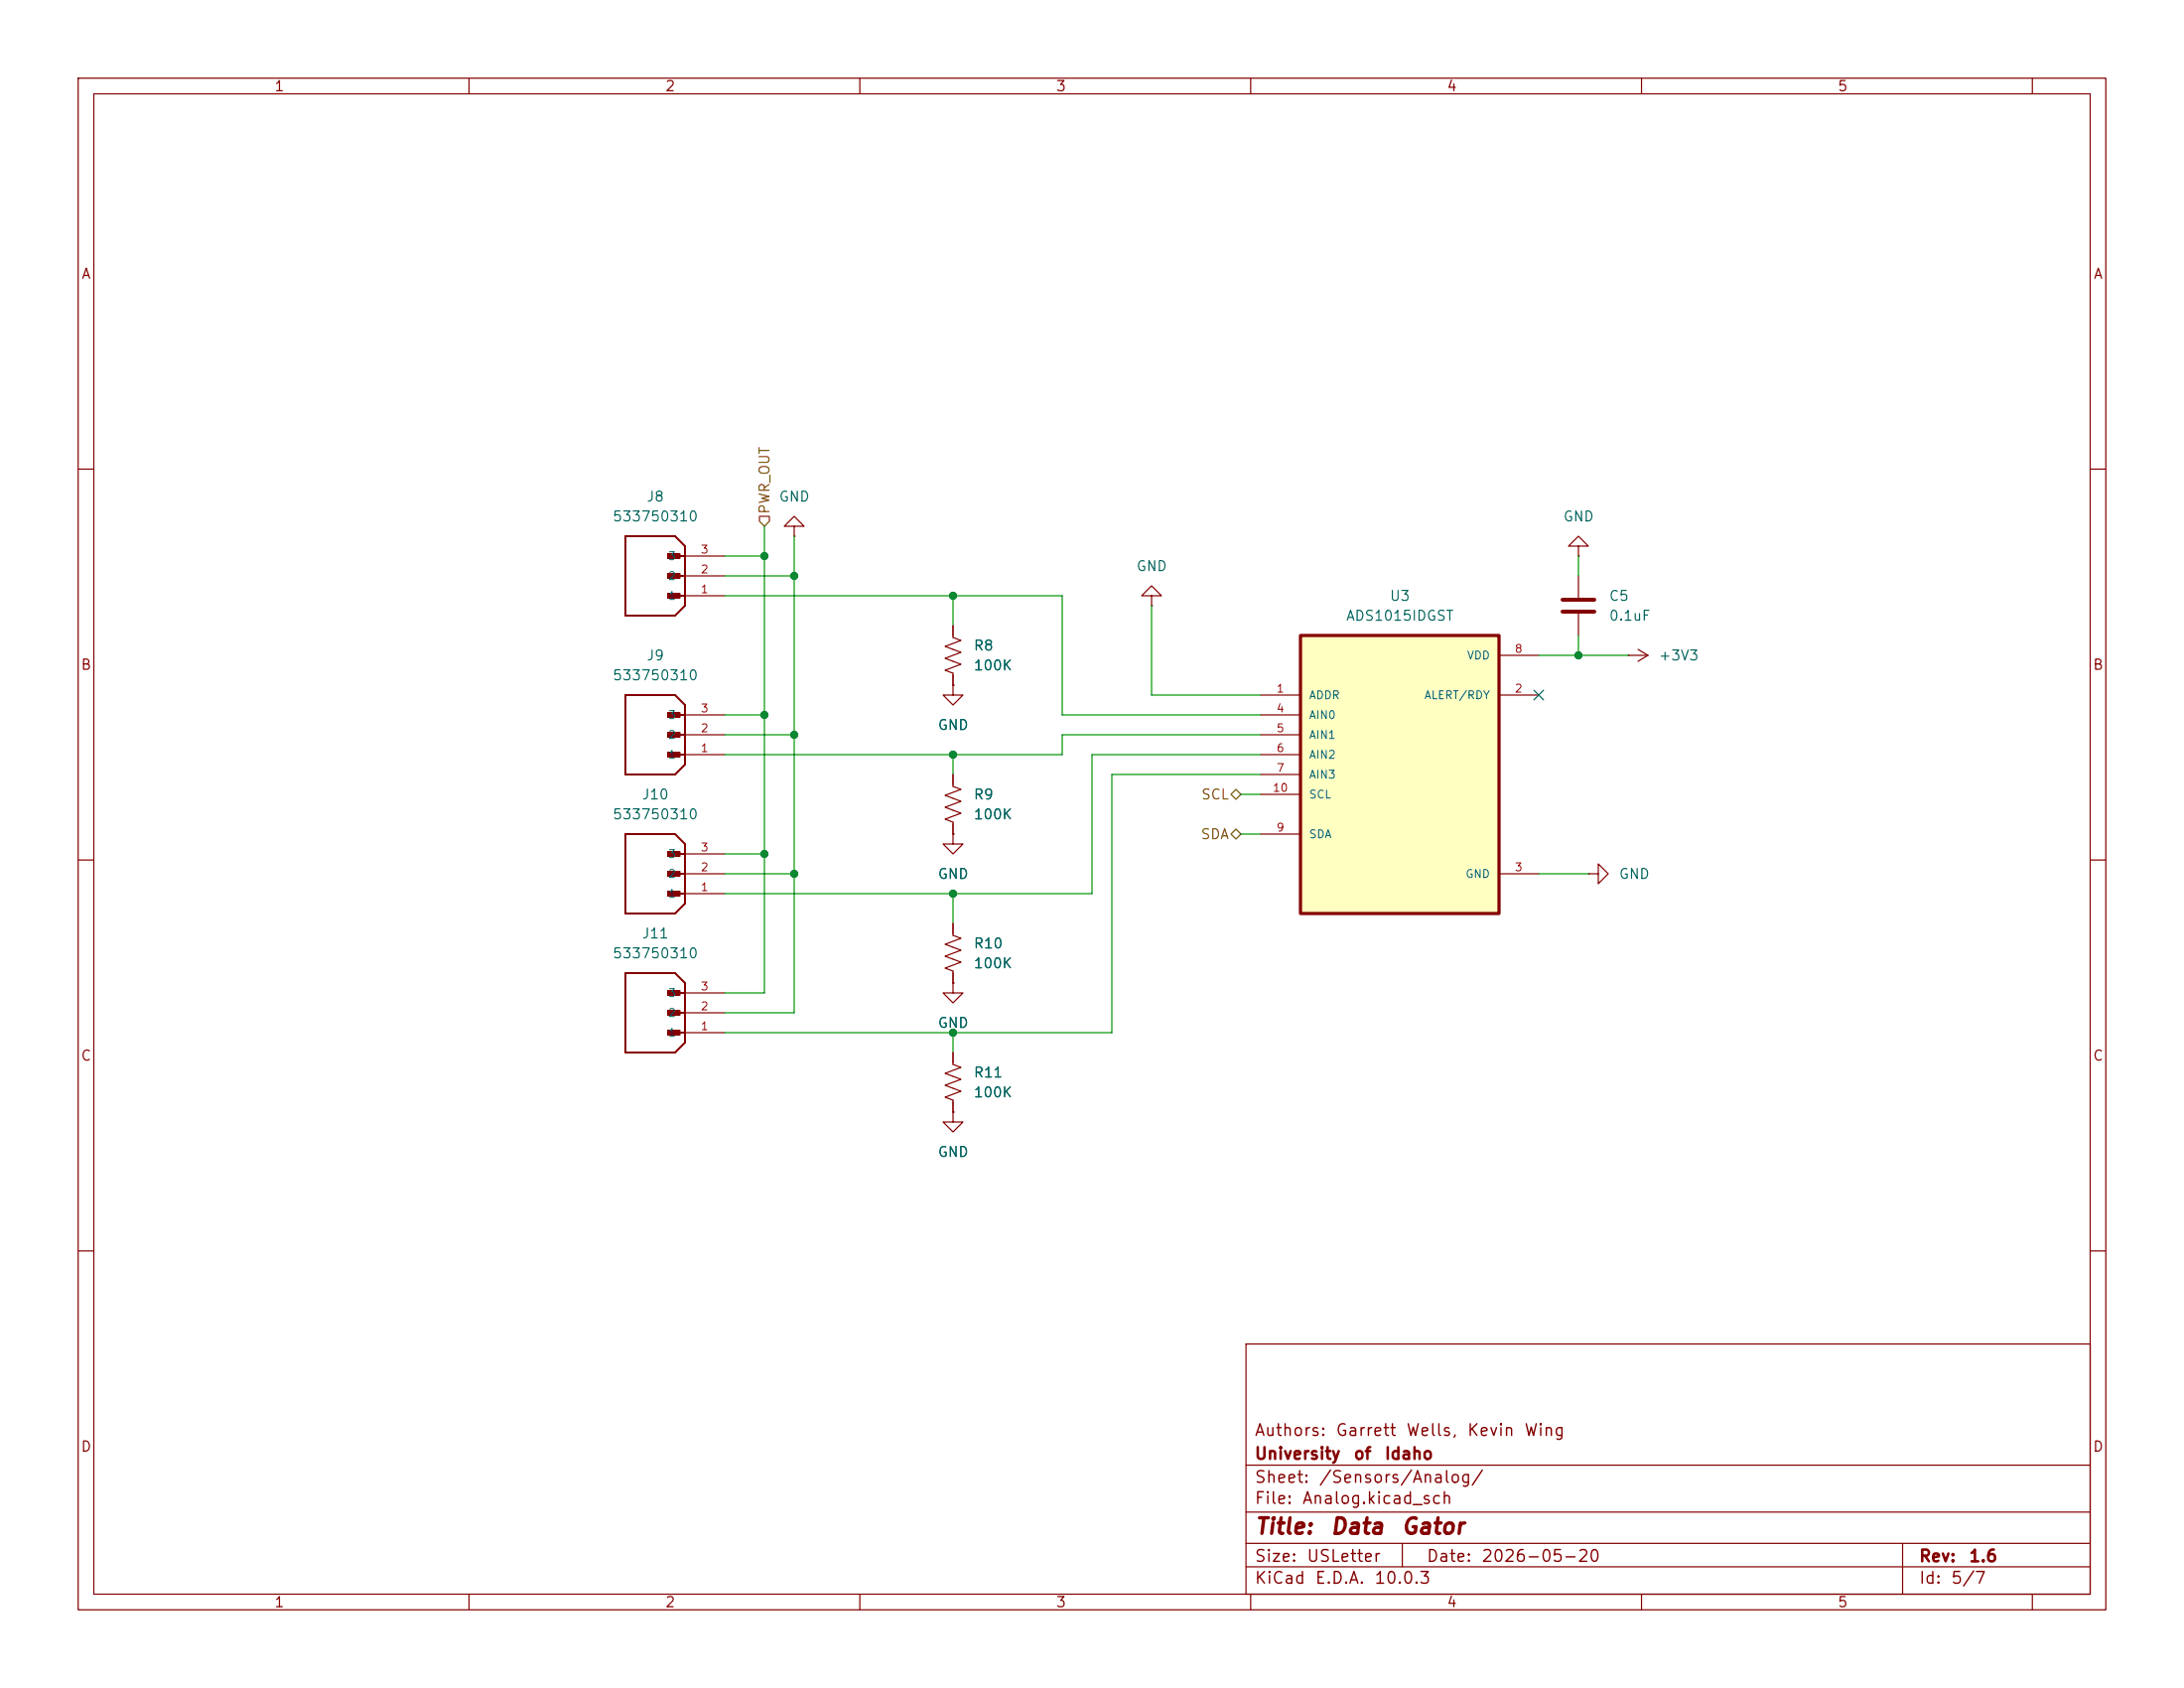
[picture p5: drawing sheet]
(kicad_sch
 (version 20260306)
 (generator "eeschema")
 (generator_version "10.0")
 (paper "USLetter")
 (title_block
  (title "Data Gator")
  (date "2026-05-20")
  (rev "1.6")
  (company "University of Idaho")
  (comment 1 "Authors: Garrett Wells, Kevin Wing"))
 (lib_symbols
  (symbol "533750310:533750310"
   (pin_names
    (offset 1.016)) (exclude_from_sim no) (in_bom yes) (on_board yes)
   (in_pos_files yes)
   (duplicate_pin_numbers_are_jumpers no)
   (property "Reference" "J" (at 0 6.35 0) (show_name no) (do_not_autoplace no) (effects (font (size 1.27 1.27)) (justify left bottom)))
   (property "Value" "533750310" (at 0 -7.62 0) (show_name no) (do_not_autoplace no) (effects (font (size 1.27 1.27)) (justify left bottom)))
   (property "Footprint" "533750310:MOLEX_533750310" (at 0 0 0) (show_name no) (do_not_autoplace no) (hide yes) (effects (font (size 1.27 1.27)) (justify bottom)))
   (property "Datasheet" "" (at 0 0 0) (show_name no) (do_not_autoplace no) (hide yes) (effects (font (size 1.27 1.27))))
   (property "Description" "" (at 0 0 0) (show_name no) (do_not_autoplace no) (hide yes) (effects (font (size 1.27 1.27))))
   (property "PARTREV" "C" (at 0 0 0) (show_name no) (do_not_autoplace no) (hide yes) (effects (font (size 1.27 1.27)) (justify bottom)))
   (property "STANDARD" "Manufacturer Recommendations" (at 0 0 0) (show_name no) (do_not_autoplace no) (hide yes) (effects (font (size 1.27 1.27)) (justify bottom)))
   (property "MAXIMUM_PACKAGE_HEIGHT" "11.75 mm" (at 0 0 0) (show_name no) (do_not_autoplace no) (hide yes) (effects (font (size 1.27 1.27)) (justify bottom)))
   (property "MANUFACTURER" "Molex" (at 0 0 0) (show_name no) (do_not_autoplace no) (hide yes) (effects (font (size 1.27 1.27)) (justify bottom)))
   (symbol "533750310_0_0"
    (polyline (pts (xy 0 3.81) (xy 0 -3.81)) (stroke (width 0.254) (type default)) (fill (type none)))
    (polyline (pts (xy 0 3.81) (xy 1.27 5.08)) (stroke (width 0.254) (type default)) (fill (type none)))
    (polyline (pts (xy 0 2.54) (xy 1.905 2.54)) (stroke (width 0.254) (type default)) (fill (type none)))
    (polyline (pts (xy 0 0) (xy 1.905 0)) (stroke (width 0.254) (type default)) (fill (type none)))
    (polyline (pts (xy 0 -2.54) (xy 1.905 -2.54)) (stroke (width 0.254) (type default)) (fill (type none)))
    (polyline (pts (xy 0 -3.81) (xy 1.27 -5.08)) (stroke (width 0.254) (type default)) (fill (type none)))
    (rectangle (start 0.635 2.2225) (end 2.2225 2.8575) (stroke (width 0.1) (type default)) (fill (type outline)))
    (rectangle (start 0.635 -0.3175) (end 2.2225 0.3175) (stroke (width 0.1) (type default)) (fill (type outline)))
    (rectangle (start 0.635 -2.8575) (end 2.2225 -2.2225) (stroke (width 0.1) (type default)) (fill (type outline)))
    (polyline (pts (xy 1.27 -5.08) (xy 7.62 -5.08)) (stroke (width 0.254) (type default)) (fill (type none)))
    (polyline (pts (xy 7.62 5.08) (xy 1.27 5.08)) (stroke (width 0.254) (type default)) (fill (type none)))
    (polyline (pts (xy 7.62 -5.08) (xy 7.62 5.08)) (stroke (width 0.254) (type default)) (fill (type none)))
    (pin passive line (at -5.08 2.54 0) (length 5.08) (name "1" (effects (font (size 1.016 1.016)))) (number "1" (effects (font (size 1.016 1.016)))))
    (pin passive line (at -5.08 0 0) (length 5.08) (name "2" (effects (font (size 1.016 1.016)))) (number "2" (effects (font (size 1.016 1.016)))))
    (pin passive line (at -5.08 -2.54 0) (length 5.08) (name "3" (effects (font (size 1.016 1.016)))) (number "3" (effects (font (size 1.016 1.016))))))
   (embedded_fonts no))
  (symbol "ADS1015IDGST:ADS1015IDGST"
   (pin_names
    (offset 1.016)) (exclude_from_sim no) (in_bom yes) (on_board yes)
   (in_pos_files yes)
   (duplicate_pin_numbers_are_jumpers no)
   (property "Reference" "U" (at -12.7 18.78 0) (show_name no) (do_not_autoplace no) (effects (font (size 1.27 1.27)) (justify left bottom)))
   (property "Value" "ADS1015IDGST" (at -12.7 -21.78 0) (show_name no) (do_not_autoplace no) (effects (font (size 1.27 1.27)) (justify left bottom)))
   (property "Footprint" "ADS1015IDGST:SOP50P490X110-10N" (at 0 0 0) (show_name no) (do_not_autoplace no) (hide yes) (effects (font (size 1.27 1.27)) (justify bottom)))
   (property "Datasheet" "" (at 0 0 0) (show_name no) (do_not_autoplace no) (hide yes) (effects (font (size 1.27 1.27))))
   (property "Description" "" (at 0 0 0) (show_name no) (do_not_autoplace no) (hide yes) (effects (font (size 1.27 1.27))))
   (property "MF" "Texas Instruments" (at 0 0 0) (show_name no) (do_not_autoplace no) (hide yes) (effects (font (size 1.27 1.27)) (justify bottom)))
   (property "Description_1" "12-bit, 3.3-kSPS, 4-channel, delta-sigma ADC with PGA, oscillator, VREF, comparator and I2C" (at 0 0 0) (show_name no) (do_not_autoplace no) (hide yes) (effects (font (size 1.27 1.27)) (justify bottom)))
   (property "Package" "VSSOP-10 Texas Instruments" (at 0 0 0) (show_name no) (do_not_autoplace no) (hide yes) (effects (font (size 1.27 1.27)) (justify bottom)))
   (property "Price" "None" (at 0 0 0) (show_name no) (do_not_autoplace no) (hide yes) (effects (font (size 1.27 1.27)) (justify bottom)))
   (property "SnapEDA_Link" "https://www.snapeda.com/parts/ADS1015IDGST/Texas+Instruments/view-part/?ref=snap" (at 0 0 0) (show_name no) (do_not_autoplace no) (hide yes) (effects (font (size 1.27 1.27)) (justify bottom)))
   (property "MP" "ADS1015IDGST" (at 0 0 0) (show_name no) (do_not_autoplace no) (hide yes) (effects (font (size 1.27 1.27)) (justify bottom)))
   (property "Availability" "In Stock" (at 0 0 0) (show_name no) (do_not_autoplace no) (hide yes) (effects (font (size 1.27 1.27)) (justify bottom)))
   (property "Check_prices" "https://www.snapeda.com/parts/ADS1015IDGST/Texas+Instruments/view-part/?ref=eda" (at 0 0 0) (show_name no) (do_not_autoplace no) (hide yes) (effects (font (size 1.27 1.27)) (justify bottom)))
   (symbol "ADS1015IDGST_0_0"
    (rectangle (start -12.7 -17.78) (end 12.7 17.78) (stroke (width 0.41) (type default)) (fill (type background)))
    (pin input line (at -17.78 10.16 0) (length 5.08) (name "ADDR" (effects (font (size 1.016 1.016)))) (number "1" (effects (font (size 1.016 1.016)))))
    (pin output line (at 17.78 10.16 180) (length 5.08) (name "ALERT/RDY" (effects (font (size 1.016 1.016)))) (number "2" (effects (font (size 1.016 1.016)))))
    (pin power_in line (at 17.78 -12.7 180) (length 5.08) (name "GND" (effects (font (size 1.016 1.016)))) (number "3" (effects (font (size 1.016 1.016)))))
    (pin input line (at -17.78 7.62 0) (length 5.08) (name "AIN0" (effects (font (size 1.016 1.016)))) (number "4" (effects (font (size 1.016 1.016)))))
    (pin input line (at -17.78 5.08 0) (length 5.08) (name "AIN1" (effects (font (size 1.016 1.016)))) (number "5" (effects (font (size 1.016 1.016)))))
    (pin input line (at -17.78 2.54 0) (length 5.08) (name "AIN2" (effects (font (size 1.016 1.016)))) (number "6" (effects (font (size 1.016 1.016)))))
    (pin input line (at -17.78 0 0) (length 5.08) (name "AIN3" (effects (font (size 1.016 1.016)))) (number "7" (effects (font (size 1.016 1.016)))))
    (pin power_in line (at 17.78 15.24 180) (length 5.08) (name "VDD" (effects (font (size 1.016 1.016)))) (number "8" (effects (font (size 1.016 1.016)))))
    (pin bidirectional line (at -17.78 -7.62 0) (length 5.08) (name "SDA" (effects (font (size 1.016 1.016)))) (number "9" (effects (font (size 1.016 1.016)))))
    (pin input line (at -17.78 -2.54 0) (length 5.08) (name "SCL" (effects (font (size 1.016 1.016)))) (number "10" (effects (font (size 1.016 1.016))))))
   (embedded_fonts no))
  (symbol "Device:C"
   (pin_numbers (hide yes))
   (pin_names
    (offset 0.254)) (exclude_from_sim no) (in_bom yes) (on_board yes)
   (in_pos_files yes)
   (duplicate_pin_numbers_are_jumpers no)
   (property "Reference" "C" (at 0.635 2.54 0) (show_name no) (do_not_autoplace no) (effects (font (size 1.27 1.27)) (justify left)))
   (property "Value" "C" (at 0.635 -2.54 0) (show_name no) (do_not_autoplace no) (effects (font (size 1.27 1.27)) (justify left)))
   (property "Footprint" "" (at 0.9652 -3.81 0) (show_name no) (do_not_autoplace no) (hide yes) (effects (font (size 1.27 1.27))))
   (property "Datasheet" "" (at 0 0 0) (show_name no) (do_not_autoplace no) (hide yes) (effects (font (size 1.27 1.27))))
   (property "Description" "Unpolarized capacitor" (at 0 0 0) (show_name no) (do_not_autoplace no) (hide yes) (effects (font (size 1.27 1.27))))
   (symbol "C_0_1"
    (polyline (pts (xy -2.032 0.762) (xy 2.032 0.762)) (stroke (width 0.508) (type default)) (fill (type none)))
    (polyline (pts (xy -2.032 -0.762) (xy 2.032 -0.762)) (stroke (width 0.508) (type default)) (fill (type none))))
   (symbol "C_1_1"
    (pin passive line (at 0 3.81 270) (length 2.794) (name "" (effects (font (size 1.27 1.27)))) (number "1" (effects (font (size 1.27 1.27)))))
    (pin passive line (at 0 -3.81 90) (length 2.794) (name "" (effects (font (size 1.27 1.27)))) (number "2" (effects (font (size 1.27 1.27))))))
   (embedded_fonts no))
  (symbol "Device:R_US"
   (pin_numbers (hide yes))
   (pin_names
    (offset 0)) (exclude_from_sim no) (in_bom yes) (on_board yes)
   (in_pos_files yes)
   (duplicate_pin_numbers_are_jumpers no)
   (property "Reference" "R" (at 2.54 0 90) (show_name no) (do_not_autoplace no) (effects (font (size 1.27 1.27))))
   (property "Value" "R_US" (at -2.54 0 90) (show_name no) (do_not_autoplace no) (effects (font (size 1.27 1.27))))
   (property "Footprint" "" (at 1.016 -0.254 90) (show_name no) (do_not_autoplace no) (hide yes) (effects (font (size 1.27 1.27))))
   (property "Datasheet" "" (at 0 0 0) (show_name no) (do_not_autoplace no) (hide yes) (effects (font (size 1.27 1.27))))
   (property "Description" "Resistor, US symbol" (at 0 0 0) (show_name no) (do_not_autoplace no) (hide yes) (effects (font (size 1.27 1.27))))
   (symbol "R_US_0_1"
    (polyline (pts (xy 0 2.286) (xy 0 2.54)) (stroke (width 0) (type default)) (fill (type none)))
    (polyline (pts (xy 0 2.286) (xy 1.016 1.905) (xy 0 1.524) (xy -1.016 1.143) (xy 0 0.762)) (stroke (width 0) (type default)) (fill (type none)))
    (polyline (pts (xy 0 0.762) (xy 1.016 0.381) (xy 0 0) (xy -1.016 -0.381) (xy 0 -0.762)) (stroke (width 0) (type default)) (fill (type none)))
    (polyline (pts (xy 0 -0.762) (xy 1.016 -1.143) (xy 0 -1.524) (xy -1.016 -1.905) (xy 0 -2.286)) (stroke (width 0) (type default)) (fill (type none)))
    (polyline (pts (xy 0 -2.286) (xy 0 -2.54)) (stroke (width 0) (type default)) (fill (type none))))
   (symbol "R_US_1_1"
    (pin passive line (at 0 3.81 270) (length 1.27) (name "" (effects (font (size 1.27 1.27)))) (number "1" (effects (font (size 1.27 1.27)))))
    (pin passive line (at 0 -3.81 90) (length 1.27) (name "" (effects (font (size 1.27 1.27)))) (number "2" (effects (font (size 1.27 1.27))))))
   (embedded_fonts no))
  (symbol "power:+3V3"
   (power global)
   (pin_numbers (hide yes))
   (pin_names
    (offset 0) (hide yes)) (exclude_from_sim no) (in_bom yes) (on_board yes)
   (in_pos_files yes)
   (duplicate_pin_numbers_are_jumpers no)
   (property "Reference" "#PWR" (at 0 -3.81 0) (show_name no) (do_not_autoplace no) (hide yes) (effects (font (size 1.27 1.27))))
   (property "Value" "+3V3" (at 0 3.556 0) (show_name no) (do_not_autoplace no) (effects (font (size 1.27 1.27))))
   (property "Footprint" "" (at 0 0 0) (show_name no) (do_not_autoplace no) (hide yes) (effects (font (size 1.27 1.27))))
   (property "Datasheet" "" (at 0 0 0) (show_name no) (do_not_autoplace no) (hide yes) (effects (font (size 1.27 1.27))))
   (property "Description" "Power symbol creates a global label with name \"+3V3\"" (at 0 0 0) (show_name no) (do_not_autoplace no) (hide yes) (effects (font (size 1.27 1.27))))
   (symbol "+3V3_0_1"
    (polyline (pts (xy -0.762 1.27) (xy 0 2.54)) (stroke (width 0) (type default)) (fill (type none)))
    (polyline (pts (xy 0 2.54) (xy 0.762 1.27)) (stroke (width 0) (type default)) (fill (type none)))
    (polyline (pts (xy 0 0) (xy 0 2.54)) (stroke (width 0) (type default)) (fill (type none))))
   (symbol "+3V3_1_1"
    (pin power_in line (at 0 0 90) (length 0) (name "" (effects (font (size 1.27 1.27)))) (number "1" (effects (font (size 1.27 1.27))))))
   (embedded_fonts no))
  (symbol "power:GND"
   (power global)
   (pin_numbers (hide yes))
   (pin_names
    (offset 0) (hide yes)) (exclude_from_sim no) (in_bom yes) (on_board yes)
   (in_pos_files yes)
   (duplicate_pin_numbers_are_jumpers no)
   (property "Reference" "#PWR" (at 0 -6.35 0) (show_name no) (do_not_autoplace no) (hide yes) (effects (font (size 1.27 1.27))))
   (property "Value" "GND" (at 0 -3.81 0) (show_name no) (do_not_autoplace no) (effects (font (size 1.27 1.27))))
   (property "Footprint" "" (at 0 0 0) (show_name no) (do_not_autoplace no) (hide yes) (effects (font (size 1.27 1.27))))
   (property "Datasheet" "" (at 0 0 0) (show_name no) (do_not_autoplace no) (hide yes) (effects (font (size 1.27 1.27))))
   (property "Description" "Power symbol creates a global label with name \"GND\" , ground" (at 0 0 0) (show_name no) (do_not_autoplace no) (hide yes) (effects (font (size 1.27 1.27))))
   (symbol "GND_0_1"
    (polyline (pts (xy 0 0) (xy 0 -1.27) (xy 1.27 -1.27) (xy 0 -2.54) (xy -1.27 -1.27) (xy 0 -1.27)) (stroke (width 0) (type default)) (fill (type none))))
   (symbol "GND_1_1"
    (pin power_in line (at 0 0 270) (length 0) (name "" (effects (font (size 1.27 1.27)))) (number "1" (effects (font (size 1.27 1.27))))))
   (embedded_fonts no)))
 (junction
  (at 97.79 71.12)
  (diameter 0)
  (color 0 0 0 0))
 (junction
  (at 101.6 93.98)
  (diameter 0)
  (color 0 0 0 0))
 (junction
  (at 201.93 83.82)
  (diameter 0)
  (color 0 0 0 0))
 (junction
  (at 97.79 91.44)
  (diameter 0)
  (color 0 0 0 0))
 (junction
  (at 121.92 76.2)
  (diameter 0)
  (color 0 0 0 0))
 (junction
  (at 101.6 111.76)
  (diameter 0)
  (color 0 0 0 0))
 (junction
  (at 101.6 73.66)
  (diameter 0)
  (color 0 0 0 0))
 (junction
  (at 121.92 114.3)
  (diameter 0)
  (color 0 0 0 0))
 (junction
  (at 121.92 96.52)
  (diameter 0)
  (color 0 0 0 0))
 (junction
  (at 97.79 109.22)
  (diameter 0)
  (color 0 0 0 0))
 (junction
  (at 121.92 132.08)
  (diameter 0)
  (color 0 0 0 0))
 (no_connect
  (at 196.85 88.9))
 (wire
  (pts (xy 196.85 83.82) (xy 201.93 83.82))
  (stroke (width 0) (type default)))
 (wire
  (pts (xy 135.89 96.52) (xy 121.92 96.52))
  (stroke (width 0) (type default)))
 (wire
  (pts (xy 139.7 96.52) (xy 161.29 96.52))
  (stroke (width 0) (type default)))
 (wire
  (pts (xy 121.92 114.3) (xy 121.92 118.11))
  (stroke (width 0) (type default)))
 (wire
  (pts (xy 121.92 96.52) (xy 92.71 96.52))
  (stroke (width 0) (type default)))
 (wire
  (pts (xy 121.92 132.08) (xy 92.71 132.08))
  (stroke (width 0) (type default)))
 (wire
  (pts (xy 97.79 71.12) (xy 97.79 91.44))
  (stroke (width 0) (type default)))
 (wire
  (pts (xy 101.6 93.98) (xy 92.71 93.98))
  (stroke (width 0) (type default)))
 (wire
  (pts (xy 101.6 68.58) (xy 101.6 73.66))
  (stroke (width 0) (type default)))
 (wire
  (pts (xy 101.6 111.76) (xy 101.6 93.98))
  (stroke (width 0) (type default)))
 (wire
  (pts (xy 135.89 76.2) (xy 121.92 76.2))
  (stroke (width 0) (type default)))
 (wire
  (pts (xy 158.75 101.6) (xy 161.29 101.6))
  (stroke (width 0) (type default)))
 (wire
  (pts (xy 121.92 132.08) (xy 121.92 134.62))
  (stroke (width 0) (type default)))
 (wire
  (pts (xy 201.93 81.28) (xy 201.93 83.82))
  (stroke (width 0) (type default)))
 (wire
  (pts (xy 121.92 114.3) (xy 92.71 114.3))
  (stroke (width 0) (type default)))
 (wire
  (pts (xy 142.24 132.08) (xy 121.92 132.08))
  (stroke (width 0) (type default)))
 (wire
  (pts (xy 142.24 99.06) (xy 142.24 132.08))
  (stroke (width 0) (type default)))
 (wire
  (pts (xy 92.71 91.44) (xy 97.79 91.44))
  (stroke (width 0) (type default)))
 (wire
  (pts (xy 92.71 129.54) (xy 101.6 129.54))
  (stroke (width 0) (type default)))
 (wire
  (pts (xy 121.92 96.52) (xy 121.92 99.06))
  (stroke (width 0) (type default)))
 (wire
  (pts (xy 135.89 93.98) (xy 135.89 96.52))
  (stroke (width 0) (type default)))
 (wire
  (pts (xy 97.79 91.44) (xy 97.79 109.22))
  (stroke (width 0) (type default)))
 (wire
  (pts (xy 147.32 88.9) (xy 147.32 77.47))
  (stroke (width 0) (type default)))
 (wire
  (pts (xy 97.79 127) (xy 92.71 127))
  (stroke (width 0) (type default)))
 (wire
  (pts (xy 142.24 99.06) (xy 161.29 99.06))
  (stroke (width 0) (type default)))
 (wire
  (pts (xy 92.71 111.76) (xy 101.6 111.76))
  (stroke (width 0) (type default)))
 (wire
  (pts (xy 147.32 88.9) (xy 161.29 88.9))
  (stroke (width 0) (type default)))
 (wire
  (pts (xy 92.71 73.66) (xy 101.6 73.66))
  (stroke (width 0) (type default)))
 (wire
  (pts (xy 201.93 83.82) (xy 208.28 83.82))
  (stroke (width 0) (type default)))
 (wire
  (pts (xy 92.71 109.22) (xy 97.79 109.22))
  (stroke (width 0) (type default)))
 (wire
  (pts (xy 139.7 96.52) (xy 139.7 114.3))
  (stroke (width 0) (type default)))
 (wire
  (pts (xy 201.93 71.12) (xy 201.93 73.66))
  (stroke (width 0) (type default)))
 (wire
  (pts (xy 139.7 114.3) (xy 121.92 114.3))
  (stroke (width 0) (type default)))
 (wire
  (pts (xy 101.6 73.66) (xy 101.6 93.98))
  (stroke (width 0) (type default)))
 (wire
  (pts (xy 121.92 76.2) (xy 92.71 76.2))
  (stroke (width 0) (type default)))
 (wire
  (pts (xy 92.71 71.12) (xy 97.79 71.12))
  (stroke (width 0) (type default)))
 (wire
  (pts (xy 97.79 109.22) (xy 97.79 127))
  (stroke (width 0) (type default)))
 (wire
  (pts (xy 158.75 106.68) (xy 161.29 106.68))
  (stroke (width 0) (type default)))
 (wire
  (pts (xy 101.6 129.54) (xy 101.6 111.76))
  (stroke (width 0) (type default)))
 (wire
  (pts (xy 135.89 91.44) (xy 135.89 76.2))
  (stroke (width 0) (type default)))
 (wire
  (pts (xy 97.79 67.31) (xy 97.79 71.12))
  (stroke (width 0) (type default)))
 (wire
  (pts (xy 135.89 93.98) (xy 161.29 93.98))
  (stroke (width 0) (type default)))
 (wire
  (pts (xy 121.92 76.2) (xy 121.92 80.01))
  (stroke (width 0) (type default)))
 (wire
  (pts (xy 196.85 111.76) (xy 203.2 111.76))
  (stroke (width 0) (type default)))
 (wire
  (pts (xy 135.89 91.44) (xy 161.29 91.44))
  (stroke (width 0) (type default)))
 (hierarchical_label "SCL"
  (shape bidirectional)
  (at 158.75 101.6 180)
  (effects (font (size 1.27 1.27)) (justify right)))
 (hierarchical_label "PWR_OUT"
  (shape input)
  (at 97.79 67.31 90)
  (effects (font (size 1.27 1.27)) (justify left)))
 (hierarchical_label "SDA"
  (shape bidirectional)
  (at 158.75 106.68 180)
  (effects (font (size 1.27 1.27)) (justify right)))
 (symbol
  (lib_id "533750310:533750310")
  (at 87.63 93.98 180)
  (unit 1)
  (body_style 1)
  (exclude_from_sim no)
  (in_bom yes)
  (on_board yes)
  (in_pos_files yes)
  (dnp no)
  (fields_autoplaced yes)
  (property "Reference" "J9" (at 83.82 83.82 0) (show_name no) (do_not_autoplace no) (effects (font (size 1.27 1.27))))
  (property "Value" "533750310" (at 83.82 86.36 0) (show_name no) (do_not_autoplace no) (effects (font (size 1.27 1.27))))
  (property "Footprint" "533750310:MOLEX_533750310" (at 87.63 93.98 0) (hide yes) (show_name no) (do_not_autoplace no) (effects (font (size 1.27 1.27)) (justify bottom)))
  (property "Datasheet" "" (at 87.63 93.98 0) (hide yes) (show_name no) (do_not_autoplace no) (effects (font (size 1.27 1.27))))
  (property "Description" "" (at 87.63 93.98 0) (hide yes) (show_name no) (do_not_autoplace no) (effects (font (size 1.27 1.27))))
  (property "PARTREV" "C" (at 87.63 93.98 0) (hide yes) (show_name no) (do_not_autoplace no) (effects (font (size 1.27 1.27)) (justify bottom)))
  (property "STANDARD" "Manufacturer Recommendations" (at 87.63 93.98 0) (hide yes) (show_name no) (do_not_autoplace no) (effects (font (size 1.27 1.27)) (justify bottom)))
  (property "MAXIMUM_PACKAGE_HEIGHT" "11.75 mm" (at 87.63 93.98 0) (hide yes) (show_name no) (do_not_autoplace no) (effects (font (size 1.27 1.27)) (justify bottom)))
  (property "MANUFACTURER" "Molex" (at 87.63 93.98 0) (hide yes) (show_name no) (do_not_autoplace no) (effects (font (size 1.27 1.27)) (justify bottom)))
  (pin "2")
  (pin "1")
  (pin "3"))
 (symbol
  (lib_id "Device:C")
  (at 201.93 77.47 0)
  (unit 1)
  (body_style 1)
  (exclude_from_sim no)
  (in_bom yes)
  (on_board yes)
  (in_pos_files yes)
  (dnp no)
  (fields_autoplaced yes)
  (property "Reference" "C5" (at 205.74 76.1999 0) (show_name no) (do_not_autoplace no) (effects (font (size 1.27 1.27)) (justify left)))
  (property "Value" "0.1uF" (at 205.74 78.7399 0) (show_name no) (do_not_autoplace no) (effects (font (size 1.27 1.27)) (justify left)))
  (property "Footprint" "Capacitor_SMD:C_0603_1608Metric" (at 202.8952 81.28 0) (hide yes) (show_name no) (do_not_autoplace no) (effects (font (size 1.27 1.27))))
  (property "Datasheet" "" (at 201.93 77.47 0) (hide yes) (show_name no) (do_not_autoplace no) (effects (font (size 1.27 1.27))))
  (property "Description" "Unpolarized capacitor" (at 201.93 77.47 0) (hide yes) (show_name no) (do_not_autoplace no) (effects (font (size 1.27 1.27))))
  (pin "2")
  (pin "1"))
 (symbol
  (lib_id "Device:R_US")
  (at 121.92 121.92 0)
  (unit 1)
  (body_style 1)
  (exclude_from_sim no)
  (in_bom yes)
  (on_board yes)
  (in_pos_files yes)
  (dnp no)
  (fields_autoplaced yes)
  (property "Reference" "R10" (at 124.46 120.6499 0) (show_name no) (do_not_autoplace no) (effects (font (size 1.27 1.27)) (justify left)))
  (property "Value" "100K" (at 124.46 123.1899 0) (show_name no) (do_not_autoplace no) (effects (font (size 1.27 1.27)) (justify left)))
  (property "Footprint" "Resistor_SMD:R_0603_1608Metric" (at 122.936 122.174 90) (hide yes) (show_name no) (do_not_autoplace no) (effects (font (size 1.27 1.27))))
  (property "Datasheet" "" (at 121.92 121.92 0) (hide yes) (show_name no) (do_not_autoplace no) (effects (font (size 1.27 1.27))))
  (property "Description" "Resistor, US symbol" (at 121.92 121.92 0) (hide yes) (show_name no) (do_not_autoplace no) (effects (font (size 1.27 1.27))))
  (pin "2")
  (pin "1"))
 (symbol
  (lib_id "power:GND")
  (at 121.92 142.24 0)
  (unit 1)
  (body_style 1)
  (exclude_from_sim no)
  (in_bom yes)
  (on_board yes)
  (in_pos_files yes)
  (dnp no)
  (fields_autoplaced yes)
  (property "Reference" "#PWR020" (at 121.92 148.59 0) (hide yes) (show_name no) (do_not_autoplace no) (effects (font (size 1.27 1.27))))
  (property "Value" "GND" (at 121.92 147.32 0) (show_name no) (do_not_autoplace no) (effects (font (size 1.27 1.27))))
  (property "Footprint" "" (at 121.92 142.24 0) (hide yes) (show_name no) (do_not_autoplace no) (effects (font (size 1.27 1.27))))
  (property "Datasheet" "" (at 121.92 142.24 0) (hide yes) (show_name no) (do_not_autoplace no) (effects (font (size 1.27 1.27))))
  (property "Description" "Power symbol creates a global label with name \"GND\" , ground" (at 121.92 142.24 0) (hide yes) (show_name no) (do_not_autoplace no) (effects (font (size 1.27 1.27))))
  (pin "1"))
 (symbol
  (lib_id "power:GND")
  (at 203.2 111.76 90)
  (unit 1)
  (body_style 1)
  (exclude_from_sim no)
  (in_bom yes)
  (on_board yes)
  (in_pos_files yes)
  (dnp no)
  (fields_autoplaced yes)
  (property "Reference" "#PWR023" (at 209.55 111.76 0) (hide yes) (show_name no) (do_not_autoplace no) (effects (font (size 1.27 1.27))))
  (property "Value" "GND" (at 207.01 111.7599 90) (show_name no) (do_not_autoplace no) (effects (font (size 1.27 1.27)) (justify right)))
  (property "Footprint" "" (at 203.2 111.76 0) (hide yes) (show_name no) (do_not_autoplace no) (effects (font (size 1.27 1.27))))
  (property "Datasheet" "" (at 203.2 111.76 0) (hide yes) (show_name no) (do_not_autoplace no) (effects (font (size 1.27 1.27))))
  (property "Description" "Power symbol creates a global label with name \"GND\" , ground" (at 203.2 111.76 0) (hide yes) (show_name no) (do_not_autoplace no) (effects (font (size 1.27 1.27))))
  (pin "1"))
 (symbol
  (lib_id "ADS1015IDGST:ADS1015IDGST")
  (at 179.07 99.06 0)
  (unit 1)
  (body_style 1)
  (exclude_from_sim no)
  (in_bom yes)
  (on_board yes)
  (in_pos_files yes)
  (dnp no)
  (fields_autoplaced yes)
  (property "Reference" "U3" (at 179.07 76.2 0) (show_name no) (do_not_autoplace no) (effects (font (size 1.27 1.27))))
  (property "Value" "ADS1015IDGST" (at 179.07 78.74 0) (show_name no) (do_not_autoplace no) (effects (font (size 1.27 1.27))))
  (property "Footprint" "ADS1015IDGST:SOP50P490X110-10N" (at 179.07 99.06 0) (hide yes) (show_name no) (do_not_autoplace no) (effects (font (size 1.27 1.27)) (justify bottom)))
  (property "Datasheet" "" (at 179.07 99.06 0) (hide yes) (show_name no) (do_not_autoplace no) (effects (font (size 1.27 1.27))))
  (property "Description" "" (at 179.07 99.06 0) (hide yes) (show_name no) (do_not_autoplace no) (effects (font (size 1.27 1.27))))
  (property "MF" "Texas Instruments" (at 179.07 99.06 0) (hide yes) (show_name no) (do_not_autoplace no) (effects (font (size 1.27 1.27)) (justify bottom)))
  (property "Description_1" "12-bit, 3.3-kSPS, 4-channel, delta-sigma ADC with PGA, oscillator, VREF, comparator and I2C" (at 179.07 99.06 0) (hide yes) (show_name no) (do_not_autoplace no) (effects (font (size 1.27 1.27)) (justify bottom)))
  (property "Package" "VSSOP-10 Texas Instruments" (at 179.07 99.06 0) (hide yes) (show_name no) (do_not_autoplace no) (effects (font (size 1.27 1.27)) (justify bottom)))
  (property "Price" "None" (at 179.07 99.06 0) (hide yes) (show_name no) (do_not_autoplace no) (effects (font (size 1.27 1.27)) (justify bottom)))
  (property "SnapEDA_Link" "https://www.snapeda.com/parts/ADS1015IDGST/Texas+Instruments/view-part/?ref=snap" (at 179.07 99.06 0) (hide yes) (show_name no) (do_not_autoplace no) (effects (font (size 1.27 1.27)) (justify bottom)))
  (property "MP" "ADS1015IDGST" (at 179.07 99.06 0) (hide yes) (show_name no) (do_not_autoplace no) (effects (font (size 1.27 1.27)) (justify bottom)))
  (property "Availability" "In Stock" (at 179.07 99.06 0) (hide yes) (show_name no) (do_not_autoplace no) (effects (font (size 1.27 1.27)) (justify bottom)))
  (property "Check_prices" "https://www.snapeda.com/parts/ADS1015IDGST/Texas+Instruments/view-part/?ref=eda" (at 179.07 99.06 0) (hide yes) (show_name no) (do_not_autoplace no) (effects (font (size 1.27 1.27)) (justify bottom)))
  (pin "4")
  (pin "2")
  (pin "8")
  (pin "3")
  (pin "10")
  (pin "9")
  (pin "7")
  (pin "6")
  (pin "5")
  (pin "1"))
 (symbol
  (lib_id "Device:R_US")
  (at 121.92 138.43 0)
  (unit 1)
  (body_style 1)
  (exclude_from_sim no)
  (in_bom yes)
  (on_board yes)
  (in_pos_files yes)
  (dnp no)
  (fields_autoplaced yes)
  (property "Reference" "R11" (at 124.46 137.1599 0) (show_name no) (do_not_autoplace no) (effects (font (size 1.27 1.27)) (justify left)))
  (property "Value" "100K" (at 124.46 139.6999 0) (show_name no) (do_not_autoplace no) (effects (font (size 1.27 1.27)) (justify left)))
  (property "Footprint" "Resistor_SMD:R_0603_1608Metric" (at 122.936 138.684 90) (hide yes) (show_name no) (do_not_autoplace no) (effects (font (size 1.27 1.27))))
  (property "Datasheet" "" (at 121.92 138.43 0) (hide yes) (show_name no) (do_not_autoplace no) (effects (font (size 1.27 1.27))))
  (property "Description" "Resistor, US symbol" (at 121.92 138.43 0) (hide yes) (show_name no) (do_not_autoplace no) (effects (font (size 1.27 1.27))))
  (pin "1")
  (pin "2"))
 (symbol
  (lib_id "power:+3V3")
  (at 208.28 83.82 270)
  (unit 1)
  (body_style 1)
  (exclude_from_sim no)
  (in_bom yes)
  (on_board yes)
  (in_pos_files yes)
  (dnp no)
  (fields_autoplaced yes)
  (property "Reference" "#PWR024" (at 204.47 83.82 0) (hide yes) (show_name no) (do_not_autoplace no) (effects (font (size 1.27 1.27))))
  (property "Value" "+3V3" (at 212.09 83.8199 90) (show_name no) (do_not_autoplace no) (effects (font (size 1.27 1.27)) (justify left)))
  (property "Footprint" "" (at 208.28 83.82 0) (hide yes) (show_name no) (do_not_autoplace no) (effects (font (size 1.27 1.27))))
  (property "Datasheet" "" (at 208.28 83.82 0) (hide yes) (show_name no) (do_not_autoplace no) (effects (font (size 1.27 1.27))))
  (property "Description" "Power symbol creates a global label with name \"+3V3\"" (at 208.28 83.82 0) (hide yes) (show_name no) (do_not_autoplace no) (effects (font (size 1.27 1.27))))
  (pin "1"))
 (symbol
  (lib_id "Device:R_US")
  (at 121.92 102.87 0)
  (unit 1)
  (body_style 1)
  (exclude_from_sim no)
  (in_bom yes)
  (on_board yes)
  (in_pos_files yes)
  (dnp no)
  (fields_autoplaced yes)
  (property "Reference" "R9" (at 124.46 101.5999 0) (show_name no) (do_not_autoplace no) (effects (font (size 1.27 1.27)) (justify left)))
  (property "Value" "100K" (at 124.46 104.1399 0) (show_name no) (do_not_autoplace no) (effects (font (size 1.27 1.27)) (justify left)))
  (property "Footprint" "Resistor_SMD:R_0603_1608Metric" (at 122.936 103.124 90) (hide yes) (show_name no) (do_not_autoplace no) (effects (font (size 1.27 1.27))))
  (property "Datasheet" "" (at 121.92 102.87 0) (hide yes) (show_name no) (do_not_autoplace no) (effects (font (size 1.27 1.27))))
  (property "Description" "Resistor, US symbol" (at 121.92 102.87 0) (hide yes) (show_name no) (do_not_autoplace no) (effects (font (size 1.27 1.27))))
  (pin "2")
  (pin "1"))
 (symbol
  (lib_id "power:GND")
  (at 201.93 71.12 0)
  (mirror x)
  (unit 1)
  (body_style 1)
  (exclude_from_sim no)
  (in_bom yes)
  (on_board yes)
  (in_pos_files yes)
  (dnp no)
  (fields_autoplaced yes)
  (property "Reference" "#PWR022" (at 201.93 64.77 0) (hide yes) (show_name no) (do_not_autoplace no) (effects (font (size 1.27 1.27))))
  (property "Value" "GND" (at 201.93 66.04 0) (show_name no) (do_not_autoplace no) (effects (font (size 1.27 1.27))))
  (property "Footprint" "" (at 201.93 71.12 0) (hide yes) (show_name no) (do_not_autoplace no) (effects (font (size 1.27 1.27))))
  (property "Datasheet" "" (at 201.93 71.12 0) (hide yes) (show_name no) (do_not_autoplace no) (effects (font (size 1.27 1.27))))
  (property "Description" "Power symbol creates a global label with name \"GND\" , ground" (at 201.93 71.12 0) (hide yes) (show_name no) (do_not_autoplace no) (effects (font (size 1.27 1.27))))
  (pin "1"))
 (symbol
  (lib_id "power:GND")
  (at 121.92 125.73 0)
  (unit 1)
  (body_style 1)
  (exclude_from_sim no)
  (in_bom yes)
  (on_board yes)
  (in_pos_files yes)
  (dnp no)
  (fields_autoplaced yes)
  (property "Reference" "#PWR019" (at 121.92 132.08 0) (hide yes) (show_name no) (do_not_autoplace no) (effects (font (size 1.27 1.27))))
  (property "Value" "GND" (at 121.92 130.81 0) (show_name no) (do_not_autoplace no) (effects (font (size 1.27 1.27))))
  (property "Footprint" "" (at 121.92 125.73 0) (hide yes) (show_name no) (do_not_autoplace no) (effects (font (size 1.27 1.27))))
  (property "Datasheet" "" (at 121.92 125.73 0) (hide yes) (show_name no) (do_not_autoplace no) (effects (font (size 1.27 1.27))))
  (property "Description" "Power symbol creates a global label with name \"GND\" , ground" (at 121.92 125.73 0) (hide yes) (show_name no) (do_not_autoplace no) (effects (font (size 1.27 1.27))))
  (pin "1"))
 (symbol
  (lib_id "power:GND")
  (at 121.92 87.63 0)
  (unit 1)
  (body_style 1)
  (exclude_from_sim no)
  (in_bom yes)
  (on_board yes)
  (in_pos_files yes)
  (dnp no)
  (fields_autoplaced yes)
  (property "Reference" "#PWR017" (at 121.92 93.98 0) (hide yes) (show_name no) (do_not_autoplace no) (effects (font (size 1.27 1.27))))
  (property "Value" "GND" (at 121.92 92.71 0) (show_name no) (do_not_autoplace no) (effects (font (size 1.27 1.27))))
  (property "Footprint" "" (at 121.92 87.63 0) (hide yes) (show_name no) (do_not_autoplace no) (effects (font (size 1.27 1.27))))
  (property "Datasheet" "" (at 121.92 87.63 0) (hide yes) (show_name no) (do_not_autoplace no) (effects (font (size 1.27 1.27))))
  (property "Description" "Power symbol creates a global label with name \"GND\" , ground" (at 121.92 87.63 0) (hide yes) (show_name no) (do_not_autoplace no) (effects (font (size 1.27 1.27))))
  (pin "1"))
 (symbol
  (lib_id "power:GND")
  (at 101.6 68.58 180)
  (unit 1)
  (body_style 1)
  (exclude_from_sim no)
  (in_bom yes)
  (on_board yes)
  (in_pos_files yes)
  (dnp no)
  (fields_autoplaced yes)
  (property "Reference" "#PWR016" (at 101.6 62.23 0) (hide yes) (show_name no) (do_not_autoplace no) (effects (font (size 1.27 1.27))))
  (property "Value" "GND" (at 101.6 63.5 0) (show_name no) (do_not_autoplace no) (effects (font (size 1.27 1.27))))
  (property "Footprint" "" (at 101.6 68.58 0) (hide yes) (show_name no) (do_not_autoplace no) (effects (font (size 1.27 1.27))))
  (property "Datasheet" "" (at 101.6 68.58 0) (hide yes) (show_name no) (do_not_autoplace no) (effects (font (size 1.27 1.27))))
  (property "Description" "Power symbol creates a global label with name \"GND\" , ground" (at 101.6 68.58 0) (hide yes) (show_name no) (do_not_autoplace no) (effects (font (size 1.27 1.27))))
  (pin "1"))
 (symbol
  (lib_id "533750310:533750310")
  (at 87.63 73.66 180)
  (unit 1)
  (body_style 1)
  (exclude_from_sim no)
  (in_bom yes)
  (on_board yes)
  (in_pos_files yes)
  (dnp no)
  (fields_autoplaced yes)
  (property "Reference" "J8" (at 83.82 63.5 0) (show_name no) (do_not_autoplace no) (effects (font (size 1.27 1.27))))
  (property "Value" "533750310" (at 83.82 66.04 0) (show_name no) (do_not_autoplace no) (effects (font (size 1.27 1.27))))
  (property "Footprint" "533750310:MOLEX_533750310" (at 87.63 73.66 0) (hide yes) (show_name no) (do_not_autoplace no) (effects (font (size 1.27 1.27)) (justify bottom)))
  (property "Datasheet" "" (at 87.63 73.66 0) (hide yes) (show_name no) (do_not_autoplace no) (effects (font (size 1.27 1.27))))
  (property "Description" "" (at 87.63 73.66 0) (hide yes) (show_name no) (do_not_autoplace no) (effects (font (size 1.27 1.27))))
  (property "PARTREV" "C" (at 87.63 73.66 0) (hide yes) (show_name no) (do_not_autoplace no) (effects (font (size 1.27 1.27)) (justify bottom)))
  (property "STANDARD" "Manufacturer Recommendations" (at 87.63 73.66 0) (hide yes) (show_name no) (do_not_autoplace no) (effects (font (size 1.27 1.27)) (justify bottom)))
  (property "MAXIMUM_PACKAGE_HEIGHT" "11.75 mm" (at 87.63 73.66 0) (hide yes) (show_name no) (do_not_autoplace no) (effects (font (size 1.27 1.27)) (justify bottom)))
  (property "MANUFACTURER" "Molex" (at 87.63 73.66 0) (hide yes) (show_name no) (do_not_autoplace no) (effects (font (size 1.27 1.27)) (justify bottom)))
  (pin "3")
  (pin "2")
  (pin "1"))
 (symbol
  (lib_id "power:GND")
  (at 147.32 77.47 180)
  (unit 1)
  (body_style 1)
  (exclude_from_sim no)
  (in_bom yes)
  (on_board yes)
  (in_pos_files yes)
  (dnp no)
  (fields_autoplaced yes)
  (property "Reference" "#PWR021" (at 147.32 71.12 0) (hide yes) (show_name no) (do_not_autoplace no) (effects (font (size 1.27 1.27))))
  (property "Value" "GND" (at 147.32 72.39 0) (show_name no) (do_not_autoplace no) (effects (font (size 1.27 1.27))))
  (property "Footprint" "" (at 147.32 77.47 0) (hide yes) (show_name no) (do_not_autoplace no) (effects (font (size 1.27 1.27))))
  (property "Datasheet" "" (at 147.32 77.47 0) (hide yes) (show_name no) (do_not_autoplace no) (effects (font (size 1.27 1.27))))
  (property "Description" "Power symbol creates a global label with name \"GND\" , ground" (at 147.32 77.47 0) (hide yes) (show_name no) (do_not_autoplace no) (effects (font (size 1.27 1.27))))
  (pin "1"))
 (symbol
  (lib_id "power:GND")
  (at 121.92 106.68 0)
  (unit 1)
  (body_style 1)
  (exclude_from_sim no)
  (in_bom yes)
  (on_board yes)
  (in_pos_files yes)
  (dnp no)
  (fields_autoplaced yes)
  (property "Reference" "#PWR018" (at 121.92 113.03 0) (hide yes) (show_name no) (do_not_autoplace no) (effects (font (size 1.27 1.27))))
  (property "Value" "GND" (at 121.92 111.76 0) (show_name no) (do_not_autoplace no) (effects (font (size 1.27 1.27))))
  (property "Footprint" "" (at 121.92 106.68 0) (hide yes) (show_name no) (do_not_autoplace no) (effects (font (size 1.27 1.27))))
  (property "Datasheet" "" (at 121.92 106.68 0) (hide yes) (show_name no) (do_not_autoplace no) (effects (font (size 1.27 1.27))))
  (property "Description" "Power symbol creates a global label with name \"GND\" , ground" (at 121.92 106.68 0) (hide yes) (show_name no) (do_not_autoplace no) (effects (font (size 1.27 1.27))))
  (pin "1"))
 (symbol
  (lib_id "533750310:533750310")
  (at 87.63 129.54 180)
  (unit 1)
  (body_style 1)
  (exclude_from_sim no)
  (in_bom yes)
  (on_board yes)
  (in_pos_files yes)
  (dnp no)
  (fields_autoplaced yes)
  (property "Reference" "J11" (at 83.82 119.38 0) (show_name no) (do_not_autoplace no) (effects (font (size 1.27 1.27))))
  (property "Value" "533750310" (at 83.82 121.92 0) (show_name no) (do_not_autoplace no) (effects (font (size 1.27 1.27))))
  (property "Footprint" "533750310:MOLEX_533750310" (at 87.63 129.54 0) (hide yes) (show_name no) (do_not_autoplace no) (effects (font (size 1.27 1.27)) (justify bottom)))
  (property "Datasheet" "" (at 87.63 129.54 0) (hide yes) (show_name no) (do_not_autoplace no) (effects (font (size 1.27 1.27))))
  (property "Description" "" (at 87.63 129.54 0) (hide yes) (show_name no) (do_not_autoplace no) (effects (font (size 1.27 1.27))))
  (property "PARTREV" "C" (at 87.63 129.54 0) (hide yes) (show_name no) (do_not_autoplace no) (effects (font (size 1.27 1.27)) (justify bottom)))
  (property "STANDARD" "Manufacturer Recommendations" (at 87.63 129.54 0) (hide yes) (show_name no) (do_not_autoplace no) (effects (font (size 1.27 1.27)) (justify bottom)))
  (property "MAXIMUM_PACKAGE_HEIGHT" "11.75 mm" (at 87.63 129.54 0) (hide yes) (show_name no) (do_not_autoplace no) (effects (font (size 1.27 1.27)) (justify bottom)))
  (property "MANUFACTURER" "Molex" (at 87.63 129.54 0) (hide yes) (show_name no) (do_not_autoplace no) (effects (font (size 1.27 1.27)) (justify bottom)))
  (pin "3")
  (pin "2")
  (pin "1"))
 (symbol
  (lib_id "Device:R_US")
  (at 121.92 83.82 0)
  (unit 1)
  (body_style 1)
  (exclude_from_sim no)
  (in_bom yes)
  (on_board yes)
  (in_pos_files yes)
  (dnp no)
  (fields_autoplaced yes)
  (property "Reference" "R8" (at 124.46 82.5499 0) (show_name no) (do_not_autoplace no) (effects (font (size 1.27 1.27)) (justify left)))
  (property "Value" "100K" (at 124.46 85.0899 0) (show_name no) (do_not_autoplace no) (effects (font (size 1.27 1.27)) (justify left)))
  (property "Footprint" "Resistor_SMD:R_0603_1608Metric" (at 122.936 84.074 90) (hide yes) (show_name no) (do_not_autoplace no) (effects (font (size 1.27 1.27))))
  (property "Datasheet" "" (at 121.92 83.82 0) (hide yes) (show_name no) (do_not_autoplace no) (effects (font (size 1.27 1.27))))
  (property "Description" "Resistor, US symbol" (at 121.92 83.82 0) (hide yes) (show_name no) (do_not_autoplace no) (effects (font (size 1.27 1.27))))
  (pin "1")
  (pin "2"))
 (symbol
  (lib_id "533750310:533750310")
  (at 87.63 111.76 180)
  (unit 1)
  (body_style 1)
  (exclude_from_sim no)
  (in_bom yes)
  (on_board yes)
  (in_pos_files yes)
  (dnp no)
  (fields_autoplaced yes)
  (property "Reference" "J10" (at 83.82 101.6 0) (show_name no) (do_not_autoplace no) (effects (font (size 1.27 1.27))))
  (property "Value" "533750310" (at 83.82 104.14 0) (show_name no) (do_not_autoplace no) (effects (font (size 1.27 1.27))))
  (property "Footprint" "533750310:MOLEX_533750310" (at 87.63 111.76 0) (hide yes) (show_name no) (do_not_autoplace no) (effects (font (size 1.27 1.27)) (justify bottom)))
  (property "Datasheet" "" (at 87.63 111.76 0) (hide yes) (show_name no) (do_not_autoplace no) (effects (font (size 1.27 1.27))))
  (property "Description" "" (at 87.63 111.76 0) (hide yes) (show_name no) (do_not_autoplace no) (effects (font (size 1.27 1.27))))
  (property "PARTREV" "C" (at 87.63 111.76 0) (hide yes) (show_name no) (do_not_autoplace no) (effects (font (size 1.27 1.27)) (justify bottom)))
  (property "STANDARD" "Manufacturer Recommendations" (at 87.63 111.76 0) (hide yes) (show_name no) (do_not_autoplace no) (effects (font (size 1.27 1.27)) (justify bottom)))
  (property "MAXIMUM_PACKAGE_HEIGHT" "11.75 mm" (at 87.63 111.76 0) (hide yes) (show_name no) (do_not_autoplace no) (effects (font (size 1.27 1.27)) (justify bottom)))
  (property "MANUFACTURER" "Molex" (at 87.63 111.76 0) (hide yes) (show_name no) (do_not_autoplace no) (effects (font (size 1.27 1.27)) (justify bottom)))
  (pin "3")
  (pin "2")
  (pin "1")))
